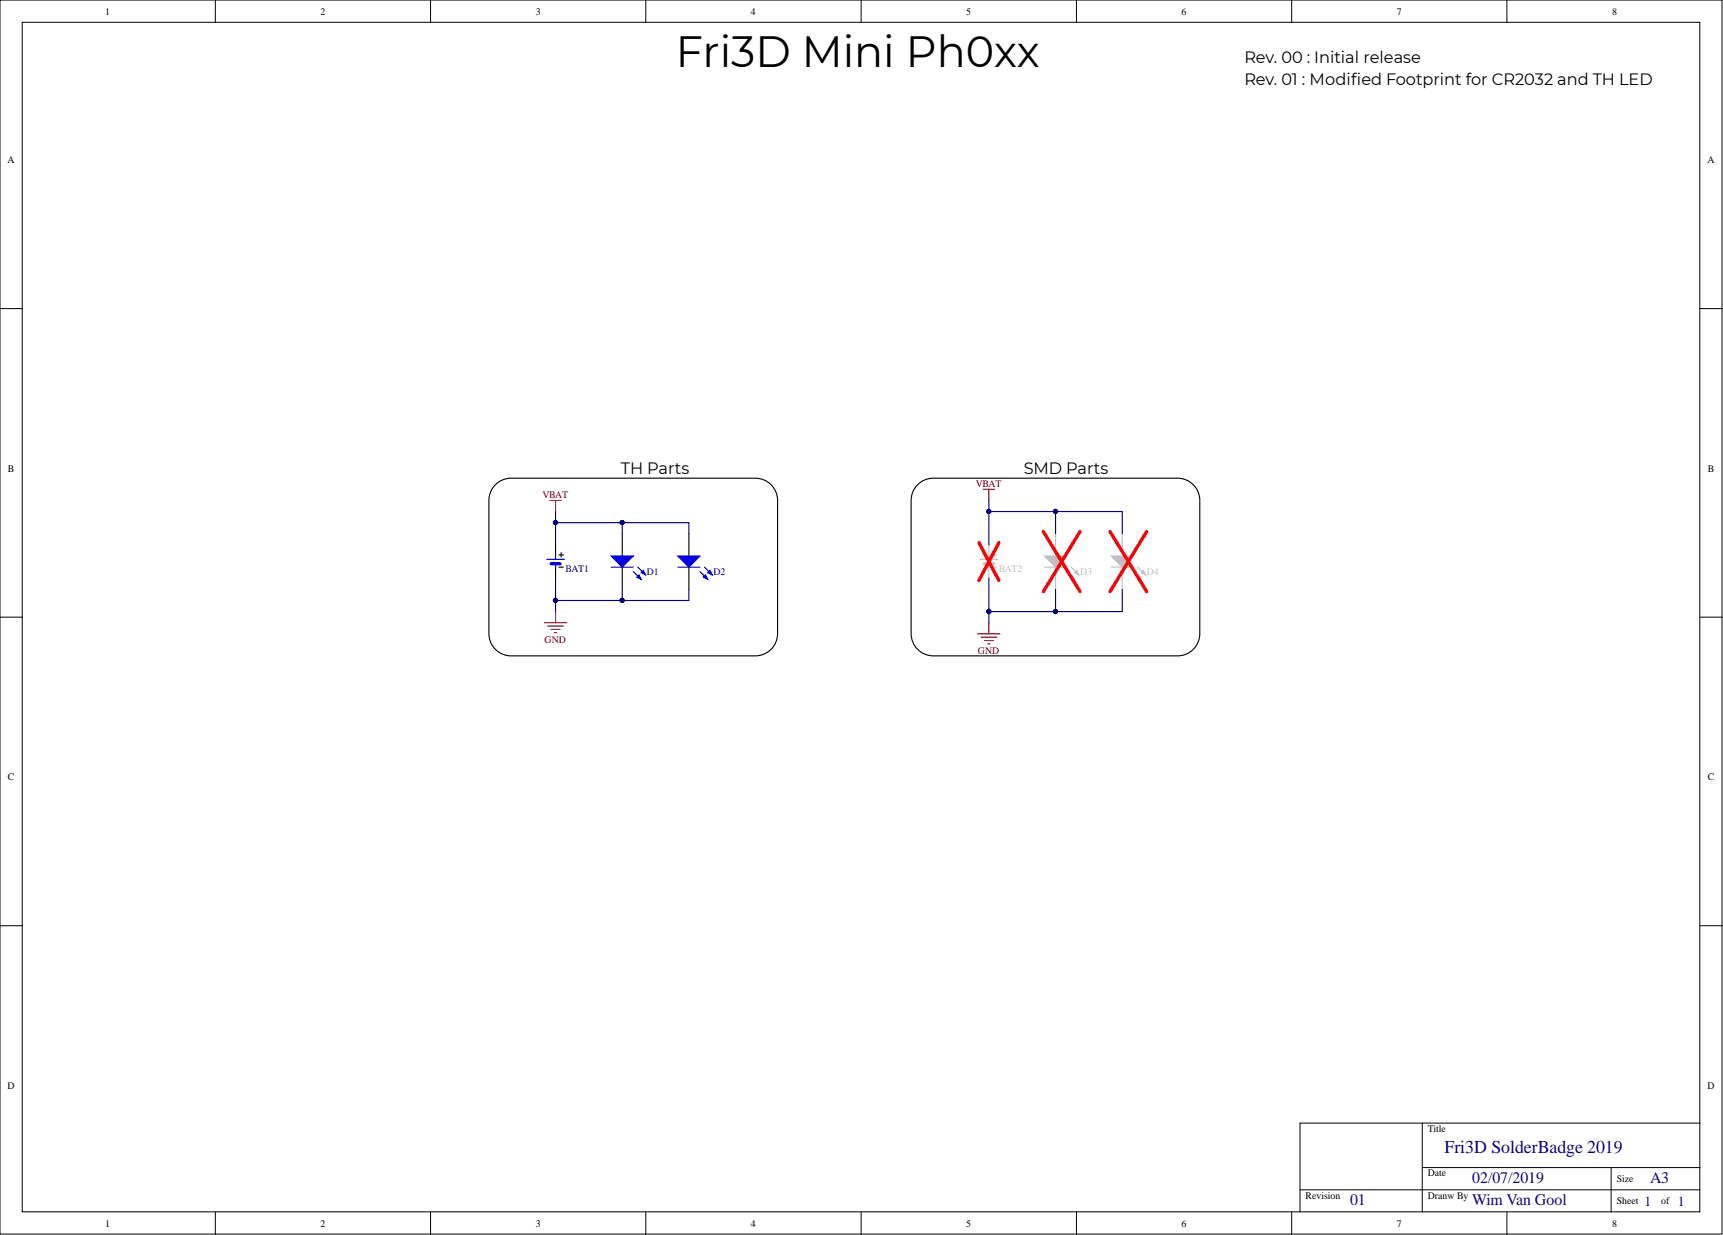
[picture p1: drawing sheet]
<svg xmlns="http://www.w3.org/2000/svg" width="393mm" height="282mm" viewBox="0 0 393 282" stroke-linecap="round" stroke-linejoin="round" font-family="sans-serif">
<g fill="#fff" stroke="#000" stroke-width=".23">
<path d="M0 0h393.1v281.7h-393.1z"/>
<path d="M5.1 5.1h383v271.5h-383z"/>
</g>
<g fill="none" stroke="#000" stroke-width=".23">
<path d="M49.2 0v5.1M98.3 0v5.1M147.4 0v5.1M196.6 0v5.1M245.7 0v5.1M294.9 0v5.1M344 0v5.1M0 70.4h5.1M388.1 70.4h5.1M0 140.9h5.1M388.1 140.9h5.1M0 211.3h5.1"/>
<path d="M388.1 211.3h5.1M324.7 256.3v20.3M388.1 256.3h-91.3v20.3M49.2 276.6v5.1M98.3 276.6v5.1M147.4 276.6v5.1M196.6 276.6v5.1M245.7 276.6v5.1M294.9 276.6v5.1M296.8 271.6h91.3M324.7 266.5h63.4M344 276.6v5.1"/>
<path d="M367.8 266.5v10.1"/>
</g>
<g fill="none" stroke="#800000" stroke-width=".26">
<path d="M125.6 114.2h2.5M126.8 114.2v2.6M224.5 111.7h2.5M225.8 111.7v2.5M126.8 139.6v2.5M124.3 142.1h5.1M125.1 142.9h3.5M125.8 143.7h2M126.6 144.4h.5M223.2 144.7h5.1M224 145.4h3.5M224.7 146.2h2.1"/>
<path d="M225.5 147h.5M225.8 142.1v2.6"/>
</g>
<path d="M113.4 110.3a5.1 5.1 0 0 1 3.3-1.2h55.7a5.1 5.1 0 0 1 5.1 5.1v30.4a5.1 5.1 0 0 1-5.1 5.1h-55.7a5.1 5.1 0 0 1-5.1-5.1v-30.4a5.1 5.1 0 0 1 1.8-3.9zM209.8 110.3a5.1 5.1 0 0 1 3.3-1.2h55.7a5.1 5.1 0 0 1 5.1 5.1v30.4a5.1 5.1 0 0 1-5.1 5.1h-55.7a5.1 5.1 0 0 1-5.1-5.1v-30.4a5.1 5.1 0 0 1 1.8-3.9zM126.8 124.4v2.5M126.8 129.4v2.6M127.6 126.6h1M127.6 129.4h1M128.1 126.1v1.1M142.1 121.8v5.1M142.1 129.4v5.1" fill="none" stroke="#000" stroke-width=".26"/>
<path d="M124.8 127.7h4.1M126.8 126.9v.8M126.8 128.7v.7" fill="none" stroke="#00f" stroke-width=".26"/>
<path d="M125.8 128.7h2" fill="none" stroke="#00f" stroke-width=".77"/>
<path d="M223.7 127.7h4.1M225.8 124.4v3.3M225.8 128.7v3.3M226.5 126.6h1M226.5 129.4h1M227 126.1v1.1" fill="none" stroke="#c0bebc" stroke-width=".26"/>
<path d="M224.7 128.7h2.1" fill="none" stroke="#c0bebc" stroke-width=".77"/>
<path d="M223.5 123.9l4.5 8.6M228 123.9l-4.5 8.6" fill="none" stroke="#f00" stroke-width=".77"/>
<path d="M139.5 126.9h5.1l-2.5 2.5z" fill="#00f"/>
<path d="M139.5 126.9h5.1l-2.5 2.5zM144.6 130.5l1.8 1.7M145.6 129.4l1.8 1.8" fill="none" stroke="#00f" stroke-width=".26"/>
<path d="M145.9 131.2l.5 1-1.1-.5z" fill="#00f"/>
<path d="M145.9 131.2l.5 1-1.1-.5z" fill="none" stroke="#00f" stroke-width=".26"/>
<path d="M146.9 130.2l.5 1-1-.5z" fill="#00f"/>
<path d="M139.5 129.4h5.1M146.9 130.2l.5 1-1-.5z" fill="none" stroke="#00f" stroke-width=".26"/>
<path d="M157.3 121.8v5.1M157.3 129.4v5.1" fill="none" stroke="#000" stroke-width=".26"/>
<path d="M154.7 126.9h5.1l-2.5 2.5z" fill="#00f"/>
<path d="M154.7 126.9h5.1l-2.5 2.5zM159.8 130.5l1.8 1.7M160.8 129.4l1.8 1.8" fill="none" stroke="#00f" stroke-width=".26"/>
<path d="M161.1 131.2l.5 1-1-.5z" fill="#00f"/>
<path d="M161.1 131.2l.5 1-1-.5z" fill="none" stroke="#00f" stroke-width=".26"/>
<path d="M162.1 130.2l.5 1-1-.5z" fill="#00f"/>
<path d="M154.7 129.4h5.1M162.1 130.2l.5 1-1-.5z" fill="none" stroke="#00f" stroke-width=".26"/>
<path d="M126.8 116.8v2.5M142.1 119.3v2.5M225.8 114.2v10.2M126.8 132v5.1M142.1 134.5v2.6M157.3 121.8v-2.5h-30.5v5.1M157.3 134.5v2.6h-30.5v2.5M225.8 132v7.6" fill="none" stroke="#000080" stroke-width=".26"/>
<g fill="#000080" stroke="#000080" stroke-width=".23">
<circle cx="142" cy="119.3" r=".48"/>
<circle cx="126.8" cy="119.3" r=".48"/>
<circle cx="126.8" cy="137" r=".48"/>
<circle cx="142" cy="137" r=".48"/>
<circle cx="225.7" cy="139.6" r=".48"/>
<circle cx="225.7" cy="116.7" r=".48"/>
</g>
<path d="M241 121.8v5.1M241 129.4v5.1" fill="none" stroke="#c0bebc" stroke-width=".26"/>
<path d="M238.4 126.9h5.1l-2.5 2.5z" fill="#c0bebc"/>
<path d="M238.4 126.9h5.1l-2.5 2.5zM243.5 130.5l1.8 1.7M244.5 129.4l1.8 1.8" fill="none" stroke="#c0bebc" stroke-width=".26"/>
<path d="M244.8 131.2l.5 1-1-.5z" fill="#c0bebc"/>
<path d="M244.8 131.2l.5 1-1-.5z" fill="none" stroke="#c0bebc" stroke-width=".26"/>
<path d="M245.8 130.2l.5 1-1-.5z" fill="#c0bebc"/>
<path d="M238.4 129.4h5.1M245.8 130.2l.5 1-1-.5zM256.2 121.8v5.1M256.2 129.4v5.1" fill="none" stroke="#c0bebc" stroke-width=".26"/>
<path d="M238.2 121.3l8.4 13.7M246.6 121.3l-8.4 13.7" fill="none" stroke="#f00" stroke-width=".77"/>
<path d="M253.7 126.9h5l-2.5 2.5z" fill="#c0bebc"/>
<path d="M253.7 126.9h5l-2.5 2.5zM258.7 130.5l1.8 1.7M259.8 129.4l1.7 1.8" fill="none" stroke="#c0bebc" stroke-width=".26"/>
<path d="M260 131.2l.5 1-1-.5z" fill="#c0bebc"/>
<path d="M260 131.2l.5 1-1-.5z" fill="none" stroke="#c0bebc" stroke-width=".26"/>
<path d="M261 130.2l.5 1-1-.5z" fill="#c0bebc"/>
<path d="M253.7 129.4h5M261 130.2l.5 1-1-.5z" fill="none" stroke="#c0bebc" stroke-width=".26"/>
<path d="M253.4 121.3l8.4 13.7M261.8 121.3l-8.4 13.7" fill="none" stroke="#f00" stroke-width=".77"/>
<path d="M225.8 116.8h15.2v5M241 116.8h15.2v5M241 134.5v5.1M256.2 134.5v5.1h-30.4v2.5" fill="none" stroke="#000080" stroke-width=".26"/>
<g fill="#000080" stroke="#000080" stroke-width=".23">
<circle cx="241" cy="139.6" r=".48"/>
<circle cx="225.7" cy="139.6" r=".48"/>
<circle cx="241" cy="116.7" r=".48"/>
<circle cx="225.7" cy="116.7" r=".48"/>
</g>
<text font-size="10" x="154.3" y="15.3">Fri3D Mini Ph0xx</text>
<text font-size="4.1" fill="#11037f" x="329.8" y="263.1">Fri3D SolderBadge 2019</text>
<g font-size="3.8">
<text x="284.1" y="14.3">Rev. 00 : Initial release</text>
<text x="284.1" y="19.4">Rev. 01 : Modified Footprint for CR2032 and TH LED</text>
<text x="141.8" y="108.2">TH Parts</text>
<text x="233.7" y="108.2">SMD Parts</text>
</g>
<g font-size="3.7" fill="#11037f">
<text x="336.1" y="270">02/07/2019</text>
<text x="376.7" y="270">A3</text>
<text x="308.2" y="275.1">01</text>
<text x="336.1" y="275.1">Wim Van Gool</text>
</g>
<g font-size="3.2" fill="#11037f">
<text x="375.4" y="275.2">1</text>
<text x="383" y="275.2">1</text>
</g>
<g font-size="2.3">
<text x="24" y="3.3">1</text>
<text x="73.1" y="3.3">2</text>
<text x="122.3" y="3.3">3</text>
<text x="171.4" y="3.3">4</text>
<text x="220.6" y="3.3">5</text>
<text x="269.7" y="3.3">6</text>
<text x="318.9" y="3.3">7</text>
<text x="368" y="3.3">8</text>
<text x="1.7" y="37.3">A</text>
<text x="389.8" y="37.3">A</text>
<text x="1.8" y="107.7">B</text>
<text x="389.9" y="107.7">B</text>
<text x="1.8" y="178.1">C</text>
<text x="389.9" y="178.1">C</text>
<text x="1.7" y="248.5">D</text>
<text x="389.8" y="248.5">D</text>
<text x="326" y="258.4">Title</text>
<text x="326" y="268.5">Date</text>
<text x="369.1" y="269.8">Size</text>
<text x="298.1" y="273.6">Revision</text>
<text x="326" y="273.6">Dranw By</text>
<text x="369.1" y="274.9">Sheet</text>
<text x="379.2" y="274.9">of</text>
<text x="24" y="279.9">1</text>
<text x="73.1" y="279.9">2</text>
<text x="122.3" y="279.9">3</text>
<text x="171.4" y="279.9">4</text>
<text x="220.6" y="279.9">5</text>
<text x="269.7" y="279.9">6</text>
<text x="318.9" y="279.9">7</text>
<text x="368" y="279.9">8</text>
</g>
<g font-size="2.3" fill="#800000">
<text x="123.8" y="113.7">VBAT</text>
<text x="222.8" y="111.2">VBAT</text>
<text x="124.3" y="146.7">GND</text>
<text x="223.3" y="149.2">GND</text>
</g>
<g font-size="2.3" fill="#000080">
<text x="129.1" y="130.5">BAT1</text>
<text x="147.6" y="131.2">D1</text>
<text x="162.9" y="131.2">D2</text>
</g>
<g font-size="2.3" fill="#c0bebc">
<text x="228" y="130.5">BAT2</text>
<text x="246.6" y="131.2">D3</text>
<text x="261.8" y="131.2">D4</text>
</g>
</svg>
